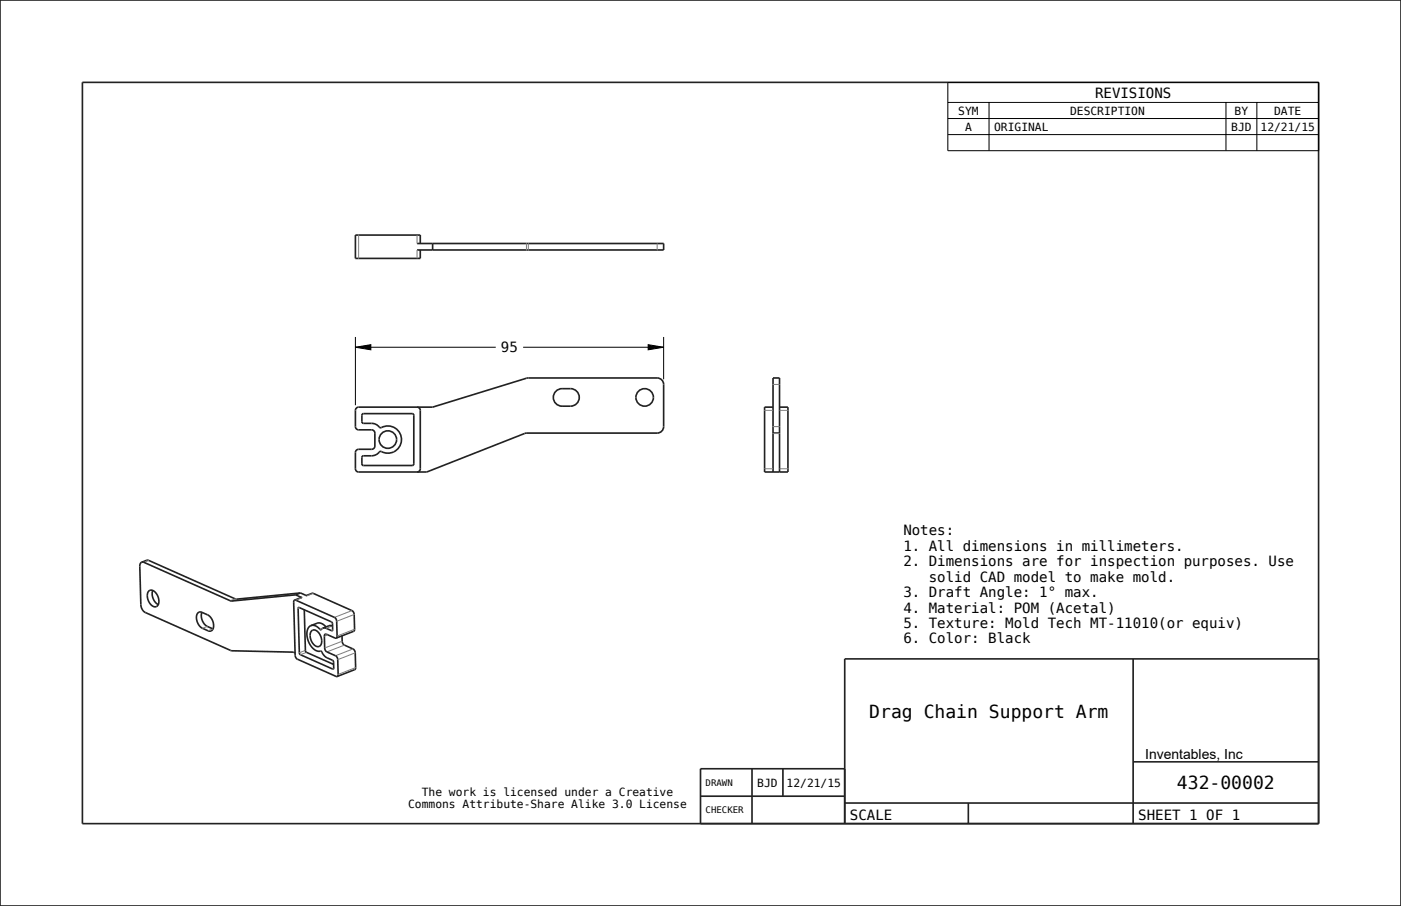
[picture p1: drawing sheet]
<svg xmlns="http://www.w3.org/2000/svg" width="432mm" height="279mm" viewBox="0 0 432 279" stroke-linecap="round" stroke-linejoin="round" font-family="sans-serif">
<g fill="none" stroke="#222226" stroke-width=".51">
<path d="M0 0h431.8v279.4h-431.8zM25.4 25.4h381v228.6h-381zM128.5 75.1h76v2h-76M129.5 75.1v-2.6h-20v7.2h20v-2.6M133.3 75.1v2M109.8 125.9l.7-.3h22.8l29.3-9h39.9a2 2 0 0 1 2 2v13a2 2 0 0 1-2 2h-40.4l-30.6 12h-21a1 1 0 0 1-1-1v-5a1 1 0 0 1 1-1h4a1 1 0 0 0 1-1v-4a1 1 0 0 0-1-1h-4a1 1 0 0 1-1-1v-5zM111.6 127.8l.4-.2h15l.5 .5v15l-.2 .4h-15.5l-.3-.4 .1-2.3 .4-.2h2.5a4.5 4.5 0 0 0 2.8-1.4 4.2 4.2 0 0 0 6.4-3.6 4.2 4.2 0 0 0-6.4-3.7 4.5 4.5 0 0 0-2.8-1.3l-2.7-.1-.3-.4zM128.5 125.6a1 1 0 0 1 1 1v18a1 1 0 0 1-1 1M171.1 120.9a2.69 2.69 0 0 1 2.1-1 5.2 5.2 0 0 1 4.3 .6 2.7 2.7 0 0 1 .9 3 2.7 2.7 0 0 1-2.6 1.8 5.2 5.2 0 0 1-4.3-.6 2.7 2.7 0 0 1-.4-3.8zM238.3 133.6h2M238.3 125.6h-2.6v20h7.2v-20h-2.6M238.3 145.6v-29h2v29"/>
<path d="M43.7 173.4l1.6-.6h.6l26.8 12 19.9-1.9M43.7 173.4l-.5 .4-.1 .7 .3 12a2.87 2.87 0 0 0 1.4 2.4l26.5 11.8 19.1 .4 .5 .2M43.7 173.4h.7l26.8 11.9 19.9-1.9M45.9 182.3a1.83 1.83 0 0 1 2.6 1.3 2.37 2.37 0 0 1-.5 3.5 3.3 3.3 0 0 1-2.1-4.8zM47.1 182.1a3.8 3.8 0 0 0 1.7 4.3M61 189l1-.3 2 .9a3.5 3.5 0 0 1 1.3 4.9l-.9 .1-2-.8a3.6 3.6 0 0 1-1.4-4.8zM62.2 188.8a3.8 3.8 0 0 0 1.7 4.4l1.7 .7M65.6 193.9v.1M90.8 185.1l-.3 .6 .5 16.4 .2 .7 .5 .5 12.2 5.3M90.8 185.1l12.5 5.4 .5 1.1 .1 4.6-.3 .6M91.1 183.4l2 .9-2.3 .8M92.6 182.9l2 .8"/>
<path d="M92.6 182.9l-1.5 .5M93.8 188.1l.4 12.8 8.6 4M94.4 183.7l2.1-.7 12.4 5.6 .3 .9v5l-5.6 2.3M95.8 192.9l2.6-.8 1 .4 1.1 .8M95.8 192.9a4 4 0 0 0-.5 5.4 3.7 3.7 0 0 0 3.8 2.6l1.2 1.7 2.4 1.2v2.5l-10.3-4.6-.5-14.3 .3-.1 10.2 4.7v2.5l-2.1-.8h-.8M95.8 192.9a3.7 3.7 0 0 1 3.1 1.3l.6-.5M96 194.6a1.73 1.73 0 0 1 2.6 1.1 2.47 2.47 0 0 1-.4 3.7 3.3 3.3 0 0 1-2.2-4.8zM102.5 193.1l-.9-.2-2.1 .8M103.6 196.8l-3-1.2a.48 .48 0 0 0-.5 .1 .48 .48 0 0 0-.1 .5l.1 3.7 .2 .7 .5 .4 2.7 1.3 .5 .7 .2 5.1-.3 .5M105.4 196.1l.1 1.8 .3 .8 3.1 1.5 .4 .5 .3 5.4-.3 .4-5.4 2.1M349.2 203.2v50.8M406.4 203.2h-146.1l.1 50.8"/>
<path d="M231.8 237.1v16.9M241.3 237.1v8.4M260.4 237.1h-44.5v16.9M349.2 234.9h57.2M215.9 245.5h44.5M260.3 247.6h146.1M298.4 247.6v6.4"/>
<circle cx="119.5" cy="135.6" r="2.7"/>
<circle cx="198.7" cy="122.6" r="2.7"/>
</g>
<g fill="none" stroke="#7d7d80" stroke-width=".31">
<path d="M110.5 72.5v7.2M128.5 72.5v2.6M128.5 77.1v2.6M162.2 75.1v2M162.8 75.1v2M202.5 75.1v2M238.3 118.6h2M235.7 126.6h2.6M238.3 133.7h2M238.3 131.6h2M240.3 126.6h2.6M235.7 144.6h2.6"/>
<path d="M240.3 144.6h2.6M45.9 172.8l-1.5 .6M63.9 193.2l-1.5 .6M65.6 193.9l-1.5 .6M72.5 184.7l-1.5 .6M72.9 184.8l-1.5 .6M92.4 187.4l-.5 .3M93.1 184.3l-1.9 .8M96.5 183l-1.9 .7M99.5 193.7l-.9 .4M101 195.8l-1 .4M102.4 193l-1.8 .8"/>
<path d="M102.5 194.4l-.3 .1M105.5 197.7l-5.4 2.1M106.1 198.9l-5.3 2.1M108.5 188.3l-5.4 2.1M109.2 189.5l-5.4 2.1M109.3 194.1l-5.4 2.1M94.1 200.6l-1.8 .7M94.5 201.2l-1.9 .7M102.8 206.2l-.3 .1M108.8 200.1l-5.4 2.1M109.5 201.3l-5.4 2.1M109.6 205.9l-5.4 2.1"/>
</g>
<path d="M109.5 107.1l4.8-.8v1.6zM199.8 106.3l4.7 .8-4.7 .8z" fill="#000"/>
<g fill="none" stroke="#000" stroke-width=".31">
<path d="M292.1 25.4h114.3v21.1h-114.3zM292.1 31.6h114.3M292.1 36.6h114.3M304.8 31.6v14.9M377.9 31.6v14.9M387.4 31.6v14.9M292.1 41.5h114.3M109.5 107.1l4.8-.8v1.6zM109.5 103.9v21.1M109.5 107.1h43.3M161.2 107.1h43.3M199.8 106.3l4.7 .8-4.7 .8z"/>
<path d="M204.5 103.9v13.1"/>
</g>
<g font-size="5.6">
<text x="267.9" y="221.4">Drag Chain Support Arm</text>
<text x="362.7" y="243.3">432-00002</text>
</g>
<g font-size="4.3">
<text x="337.5" y="30.1">REVISIONS</text>
<text x="154.4" y="108.7">95</text>
<text x="278.4" y="165.1">Notes:</text>
<text x="278.4" y="169.9">1. All dimensions in millimeters.</text>
<text x="278.4" y="174.6">2. Dimensions are for inspection purposes. Use</text>
<text x="286.3" y="179.4">solid CAD model to make mold.</text>
<text x="278.4" y="184.1">3. Draft Angle: 1° max.</text>
<text x="278.4" y="188.9">4. Material: POM (Acetal)</text>
<text x="278.4" y="193.7">5. Texture: Mold Tech MT-11010(or equiv)</text>
<text x="278.4" y="198.4">6. Color: Black</text>
<text x="353" y="234.2">Inventables, Inc</text>
<text x="261.9" y="252.8">SCALE</text>
<text x="350.8" y="252.8">SHEET 1 OF 1</text>
</g>
<g font-size="3.5">
<text x="295.3" y="35.3">SYM</text>
<text x="329.8" y="35.3">DESCRIPTION</text>
<text x="380.5" y="35.3">BY</text>
<text x="392.7" y="35.3">DATE</text>
<text x="297.4" y="40.3">A</text>
<text x="306.4" y="40.3">ORIGINAL</text>
<text x="379.5" y="40.3">BJD</text>
<text x="388.5" y="40.3">12/21/15</text>
<text x="130" y="245.3">The work is licensed under a Creative</text>
<text x="233.4" y="242.6">BJD</text>
<text x="242.4" y="242.6">12/21/15</text>
<text x="125.8" y="249.1">Commons Attribute-Share Alike 3.0 License</text>
</g>
<g font-size="2.8">
<text x="217.5" y="242.3">DRAWN</text>
<text x="217.5" y="250.8">CHECKER</text>
</g>
</svg>
